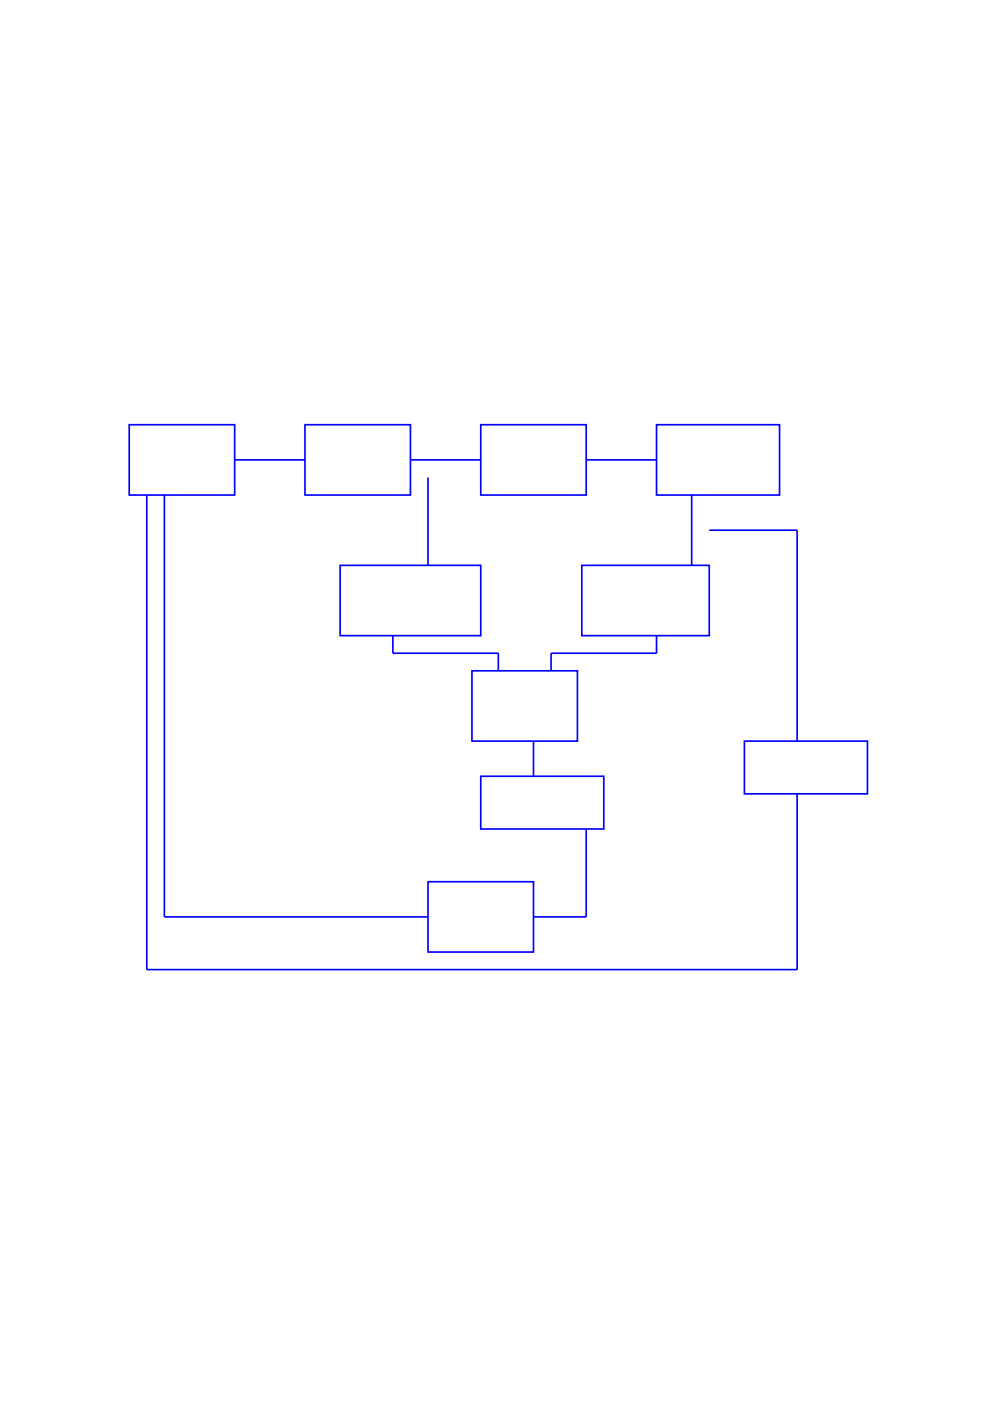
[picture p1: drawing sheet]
Version 4
SHEET 1 880 680
WIRE 64 64 0 64
WIRE 224 64 160 64
WIRE 384 64 320 64
WIRE 512 128 432 128
WIRE 176 160 176 80
WIRE 416 160 416 96
WIRE 144 240 144 224
WIRE 240 240 144 240
WIRE 384 240 384 224
WIRE 384 240 288 240
WIRE 240 256 240 240
WIRE 288 256 288 240
WIRE 512 320 512 128
WIRE 272 352 272 320
WIRE -64 480 -64 96
WIRE 176 480 -64 480
WIRE 320 480 320 400
WIRE 320 480 272 480
WIRE -80 528 -80 96
WIRE 512 528 512 368
WIRE 512 528 -80 528
RECTANGLE Normal -96 32 0 96
RECTANGLE Normal 64 32 160 96
RECTANGLE Normal 224 32 320 96
RECTANGLE Normal 176 448 272 512
RECTANGLE Normal 216 256 312 320
RECTANGLE Normal 224 352 336 400
RECTANGLE Normal 96 160 224 224
RECTANGLE Normal 316 160 432 224
RECTANGLE Normal 384 32 496 96
RECTANGLE Normal 464 320 576 368
